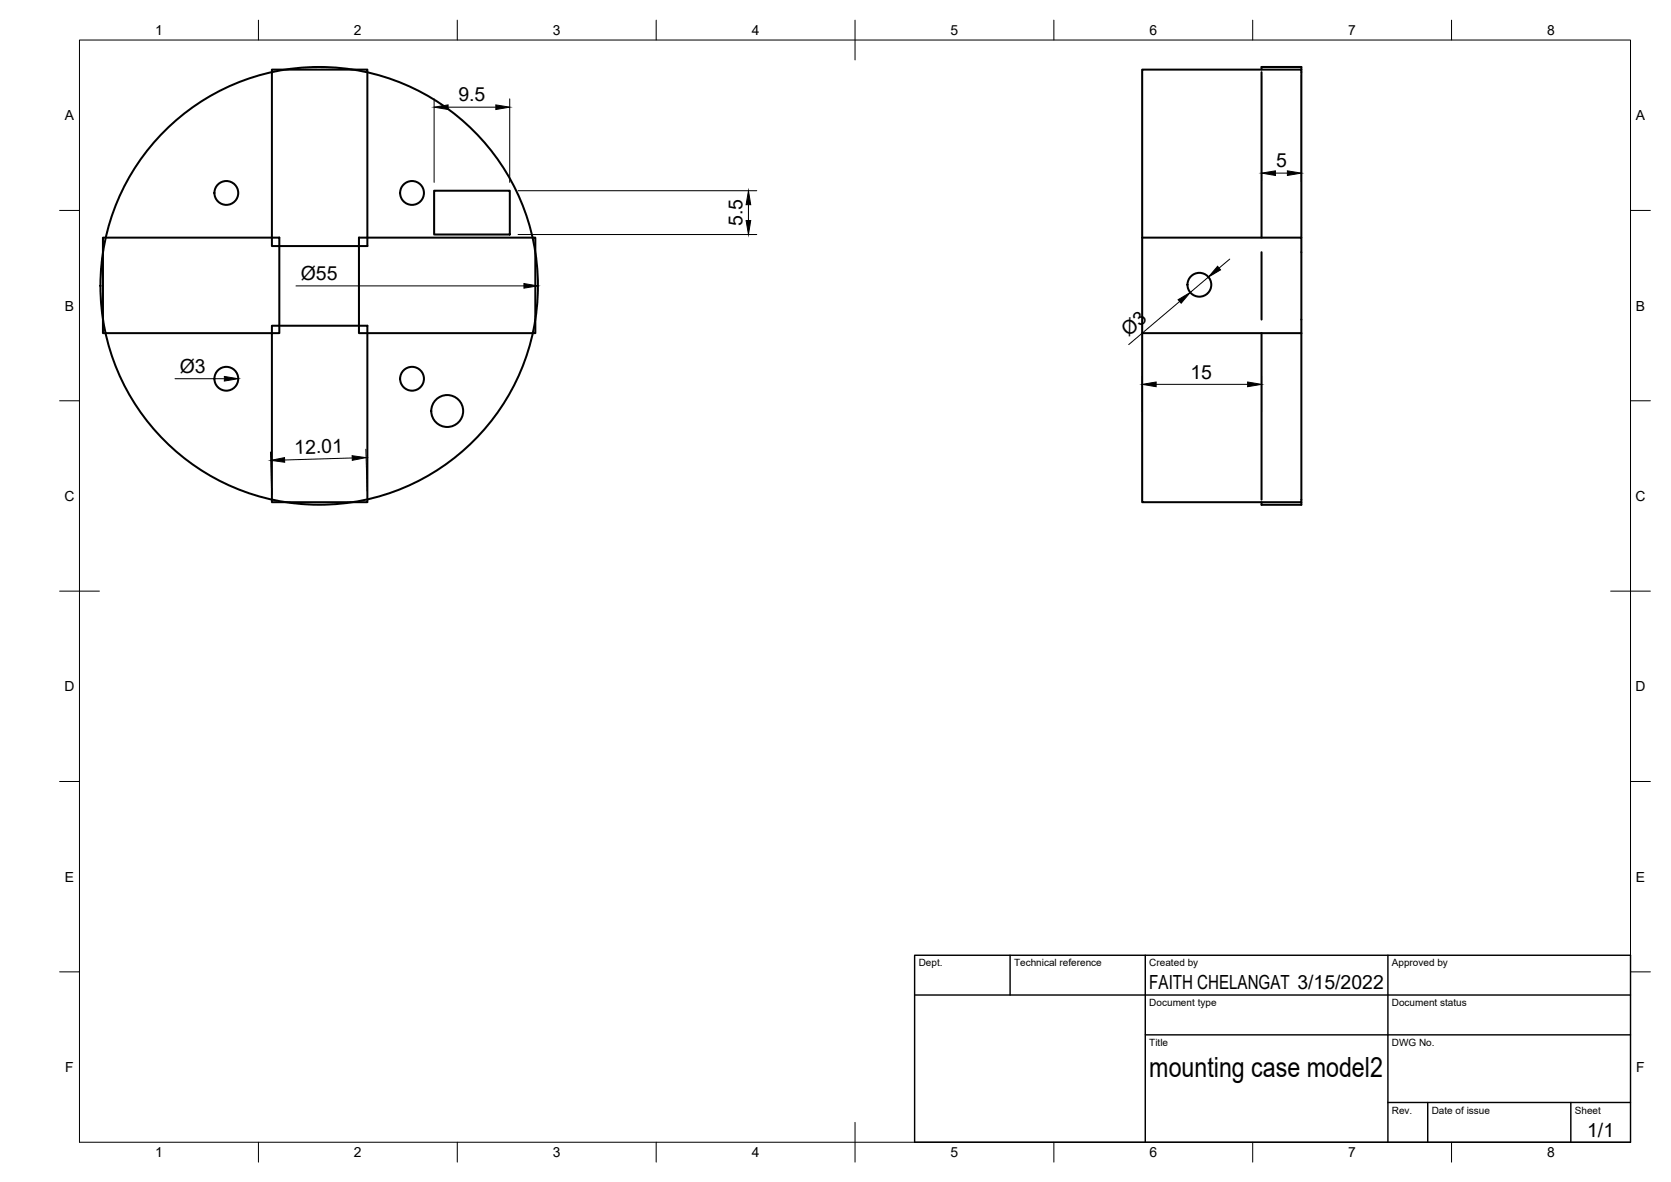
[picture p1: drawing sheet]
<svg xmlns="http://www.w3.org/2000/svg" width="420mm" height="297mm" viewBox="0 0 420 297" stroke-linecap="round" stroke-linejoin="round" font-family="sans-serif">
<!-- layer: Visible -->
<g fill="none" stroke="#000" stroke-width=".51">
<path d="M68.4 17.5h24v44.3h-24zM317.2 18.1v41.6M317.2 17.5v-.7h10v.7M25.9 59.7h44.3v24h-44.3zM90.3 59.7h44.3v24h-44.3zM109.2 47.9h19v11h-19zM287.2 59.7v-42.2h40v42.2M287.2 59.7h40v24M287.2 59.7v24h40M317.2 63.4v16.9M68.4 81.9h24v44.3h-24zM287.2 83.7v42.5h40v-42.5"/>
<path d="M317.2 83.7v41.9M317.2 126.2v.7h10v-.7"/>
<circle cx="56.9" cy="48.5" r="3"/>
<circle cx="103.6" cy="48.5" r="3"/>
<circle cx="80.3" cy="71.8" r="55"/>
<circle cx="301.6" cy="71.6" r="3"/>
<circle cx="56.9" cy="95.2" r="3"/>
<circle cx="103.6" cy="95.2" r="3"/>
<circle cx="112.4" cy="103.3" r="4"/>
</g>
<!-- layer: Border -->
<g fill="none" stroke="#000" stroke-width=".25">
<path d="M20 10.1h390v276.9h-390zM65 5.1v5M115 5.1v5M165 5.1v5M215 5.1v10M265 5.1v5M315 5.1v5M365 5.1v5M15 52.9h5M410 52.9h5M15 100.7h5M410 100.7h5"/>
<path d="M15 148.6h10M405 148.6h10M15 196.4h5M410 196.4h5M15 244.2h5M410 244.2h5M65 287v5M115 287v5M165 287v5M215 282.1v9.9M265 287v5M315 287v5"/>
<path d="M365 287v5"/>
</g>
<!-- layer: TitleBlock -->
<path d="M230 240.1h180v46.9h-180zM230 250h180M254 240.1v9.9M288 240.1v46.9M349 240.1v46.9M288 260.1h122M349 277.1h61M359 277.1v9.9M395 277.1v9.9" fill="none" stroke="#000" stroke-width=".36"/>
<!-- layer: Dimensions -->
<g fill="none" stroke="#000" stroke-width=".25">
<path d="M317.2 19v26.6M327.2 19v26.6M109.2 24.8v21M112.7 26.9h12M128.2 24.8v21M130.3 47.9h60M130.3 58.9h60M188.2 51.4v4M320.7 43.5h3M74.4 71.8h57.3M296.6 75.8l-12.8 10.8M303.8 69.6l-4.5 3.9"/>
<path d="M309.2 65.1l-2.7 2.3M44 95.2h12.4M287.2 94.5v9.1M290.7 96.6h23M317.2 94.5v9.1M68 113.6l.3 10.5M88.6 115.1l-17 .5M92 112.9l.3 10.5"/>
</g>
<g fill="#000" stroke="#000" stroke-width=".25">
<path d="M109.2 26.9l3.5-.5v1.1zM124.7 26.4l3.5 .5-3.5 .6zM188.2 47.9l.6 3.5h-1.2zM187.6 55.4h1.2l-.6 3.5zM317.2 43.5l3.5-.6v1.2zM323.7 42.9l3.5 .6-3.5 .6zM131.7 71.3l3.5 .5-3.5 .6zM296.2 75.3l3.1-1.8-2.3 2.7zM306.2 66.9l.7 .9-3.1 1.8zM56.4 94.6l3.5 .6-3.5 .6zM287.2 96.6l3.5-.6v1.2zM313.7 96l3.5 .6-3.5 .6z"/>
<path d="M68.1 115.7l3.4-.7 .1 1.2zM88.5 114.5l3.6 .5-3.5 .7z"/>
</g>
<text font-size="7" x="289" y="270.6">mounting case model2</text>
<g font-size="4.9">
<text x="115.3" y="25.5">9.5</text>
<text x="320.8" y="42">5</text>
<text x="186.7" y="56.8" transform="rotate(-90 186.7 56.8)">5.5</text>
<text x="75.6" y="70.3">Ø55</text>
<text x="283.7" y="84.7" transform="rotate(-40 283.7 84.7)">Ø3</text>
<text x="45.2" y="93.6">Ø3</text>
<text x="299.3" y="95.1">15</text>
<text x="74.1" y="114.1" transform="rotate(-2 74.1 114.1)">12.01</text>
<text x="289" y="248.5">FAITH CHELANGAT 3/15/2022</text>
<text x="399.1" y="285.7">1/1</text>
</g>
<g font-size="3.5">
<text x="39" y="8.8">1</text>
<text x="89" y="8.8">2</text>
<text x="139" y="8.8">3</text>
<text x="189" y="8.8">4</text>
<text x="239" y="8.8">5</text>
<text x="289" y="8.8">6</text>
<text x="339" y="8.8">7</text>
<text x="389" y="8.8">8</text>
<text x="16.3" y="30.2">A</text>
<text x="411.3" y="30.2">A</text>
<text x="16.3" y="78">B</text>
<text x="411.3" y="78">B</text>
<text x="16.2" y="125.9">C</text>
<text x="411.2" y="125.9">C</text>
<text x="16.2" y="173.7">D</text>
<text x="411.2" y="173.7">D</text>
<text x="16.3" y="221.6">E</text>
<text x="411.3" y="221.6">E</text>
<text x="16.4" y="269.4">F</text>
<text x="411.4" y="269.4">F</text>
<text x="39" y="290.8">1</text>
<text x="89" y="290.8">2</text>
<text x="139" y="290.8">3</text>
<text x="189" y="290.8">4</text>
<text x="239" y="290.8">5</text>
<text x="289" y="290.8">6</text>
<text x="339" y="290.8">7</text>
<text x="389" y="290.8">8</text>
</g>
<g font-size="2.5">
<text x="231" y="242.9">Dept.</text>
<text x="255" y="242.9">Technical reference</text>
<text x="289" y="242.9">Created by</text>
<text x="350" y="242.9">Approved by</text>
<text x="289" y="252.8">Document type</text>
<text x="350" y="252.8">Document status</text>
<text x="289" y="262.9">Title</text>
<text x="350" y="262.9">DWG No.</text>
<text x="350" y="279.9">Rev.</text>
<text x="360" y="279.9">Date of issue</text>
<text x="396" y="279.9">Sheet</text>
</g>
</svg>
